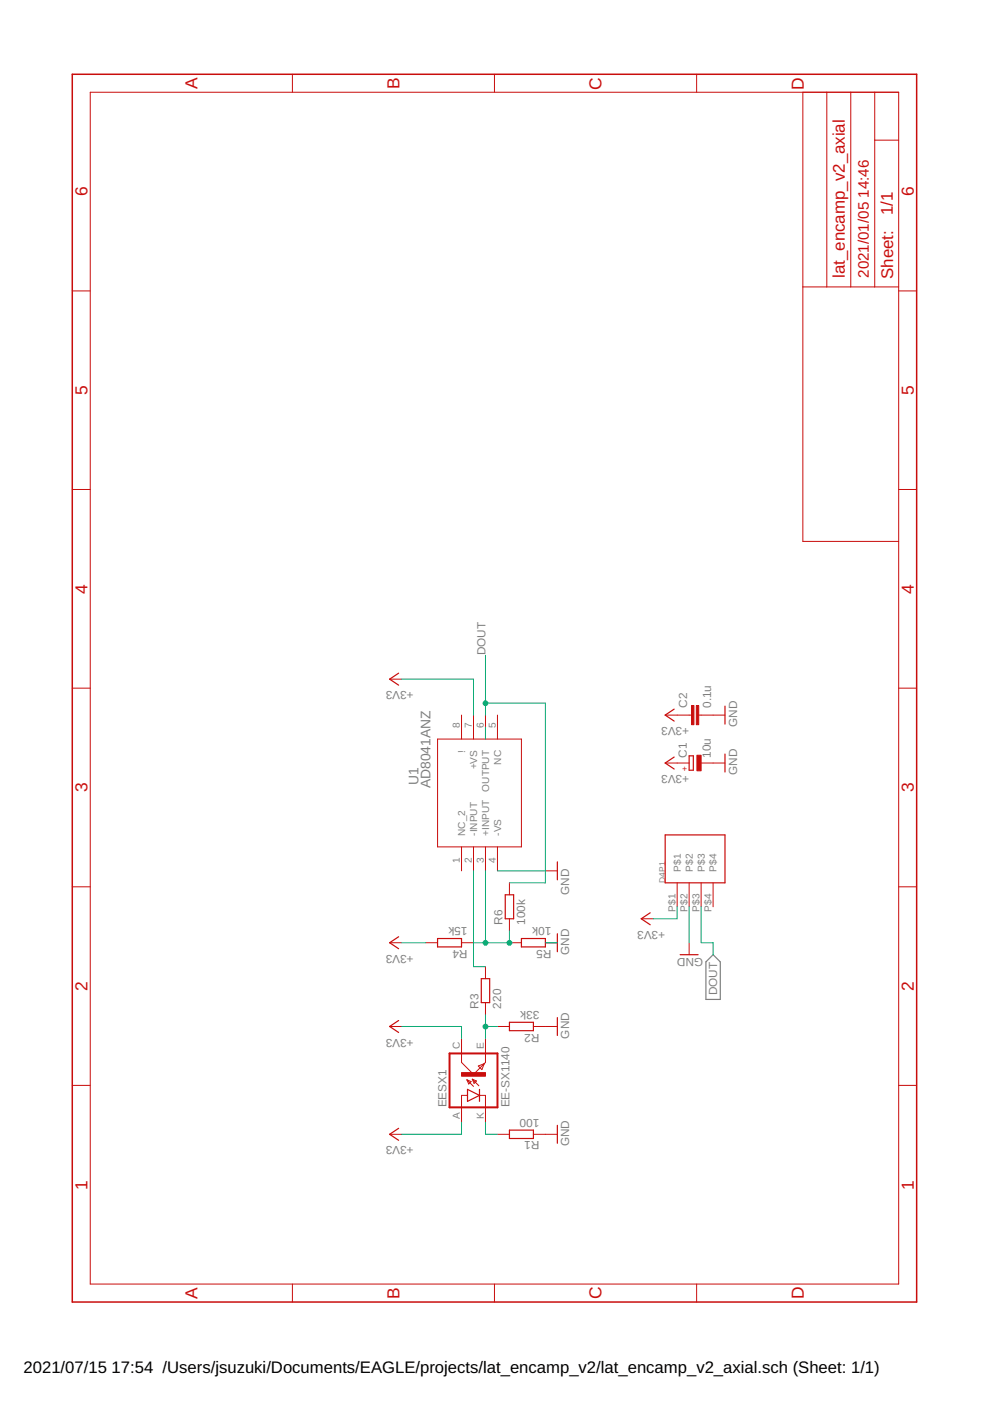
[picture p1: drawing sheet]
<svg xmlns="http://www.w3.org/2000/svg" width="210mm" height="297mm" viewBox="0 0 210 297" stroke-linecap="round" stroke-linejoin="round" font-family="sans-serif">
<path d="M151.2 202.4l1.5 1.5v8h-3v-8z" fill="none" stroke="#808080" stroke-width=".25"/>
<g fill="none" stroke="#c90d0c" stroke-width=".21">
<path d="M19.1 19.6h171.4v252.6h-171.4zM62 15.7v3.9M104.8 15.7v3.9M147.7 15.7v3.9M170.2 19.6v95.2h20.3M175.3 19.6v41.2M180.4 19.6v41.2M185.5 19.6v41.2M185.5 29.7h5M15.3 61.7h3.8M170.2 60.8h20.3M190.5 61.7h3.9"/>
<path d="M15.3 103.8h3.8M190.5 103.8h3.9M15.3 145.9h3.8M82.6 144h2.6M92.8 156.7h17.8v22.9h-17.8zM97.9 151.6v5.1M100.4 151.6v5.1M102.9 151.6v5.1M105.5 151.6v5.1M141 151.6h5.6M148.1 151.6h5.6M190.5 145.9h3.9"/>
<path d="M97.9 179.6v5M100.4 179.6v5M102.9 179.6v5M105.5 179.6v5M141 161.8h5.1M148.7 161.8h5M15.3 188h3.8M82.6 199.9h2.6M90.2 199.9h2.6M97.9 199.9h2.5M108 199.9h2.6M108 187.2v2.5"/>
<path d="M108 194.8v2.5M115.6 199.9h2.6M115.6 184.6h2.6M136 194.8h2.5M143.6 187.2v5.1M146.1 187.2v5.1M146.1 199.9v2.5M148.7 187.2v5.1M151.2 187.2v5.1M190.5 188h3.9M82.6 217.6h2.6M102.9 205v2.5"/>
<path d="M102.9 212.6v2.5M105.5 217.6h2.5M113.1 217.6h5.1M15.3 230.1h3.8M97.9 220.2v5.1l2.5 2.5 2.5-2.5v-5.1M99 228.9l.9 .4-.5 .5zM99 228.9l1.4 1.4M99.1 232.2h-1.2v5.8M100.1 228.8l1.4 1.4M100.1 228.8l.9 .4-.5 .5zM101.4 226l1.3-.5-.5 1.3zM101.7 232.2h1.2v5.8"/>
<path d="M190.5 230.1h3.9M82.6 240.5h2.6M105.5 240.5h2.5M113.1 240.5h5.1M62 272.2v3.9M104.8 272.2v3.9M147.7 272.2v3.9"/>
</g>
<g fill="none" stroke="#c90d0c" stroke-width=".25">
<path d="M84.5 142.7l-1.9 1.3 1.9 1.3M142.9 150.3l-1.9 1.3 1.9 1.3M153.7 149.7v3.8M153.7 159.9v3.8M141 177h12.7v10.2h-12.7zM142.9 160.5l-1.9 1.3 1.9 1.2M146.1 160.3h.9v3h-.9zM84.5 198.6l-1.9 1.3 1.9 1.2M92.8 199h5.1v1.8h-5.1zM107.1 189.7h1.8v5.1h-1.8zM110.6 199h5v1.8h-5zM118.2 182.7v3.8"/>
<path d="M118.2 198v3.8M137.9 193.5l-1.9 1.3 1.9 1.3M84.5 216.4l-1.9 1.2 1.9 1.3M102 207.5h1.8v5.1h-1.8zM108 216.7h5.1v1.8h-5.1zM118.2 215.8v3.7M144.2 202.4h3.8M84.5 239.2l-1.9 1.3 1.9 1.3M99.1 231l2.6 1.2-2.6 1.3zM101.7 231v2.5M108 239.6h5.1v1.8h-5.1zM118.2 238.6v3.8"/>
</g>
<path d="M95.3 223.4h10.2v11.4h-10.2z" fill="none" stroke="#c90d0c" stroke-width=".42"/>
<g fill="#c90d0c" stroke="#c90d0c" stroke-width=".21">
<path d="M97.9 227.4h5v.8h-5z"/>
<path d="M147.8 160.1h.9v3.3h-.9z"/>
<path d="M147.6 149.6h.5v4h-.5z"/>
<path d="M146.6 149.6h.5v4h-.5z"/>
</g>
<path d="M15.3 15.7h179.1v260.4h-179.1z" fill="none" stroke="#c90d0c" stroke-width=".32"/>
<g fill="none" stroke="#0dab76" stroke-width=".21">
<path d="M102.9 138.9v12.7M85.2 144h15.2v7.6M102.9 154.2v2.5M102.9 149.1h12.7v38.1h-7.6M85.2 199.9h5M100.4 184.6v20.4h2.5M102.9 184.6v15.3M105.5 184.6h10.1M108 197.3v2.6h-7.6M115.6 199.9h2.6M143.6 192.3v2.5h-5.1M146.1 192.3v7.6"/>
<path d="M148.7 192.3v7.6h2.5v2.5M85.2 217.6h12.7v2.6M102.9 215.1v5.1M102.9 217.6h2.6M97.9 238v2.5h-12.7M102.9 238v2.5h2.6"/>
</g>
<g fill="#0dab76" stroke="#0dab76" stroke-width=".21">
<circle cx="108" cy="199.9" r=".51"/>
<circle cx="102.9" cy="199.9" r=".51"/>
<circle cx="102.9" cy="217.7" r=".51"/>
<circle cx="102.9" cy="149.1" r=".51"/>
</g>
<g font-size="3.7" fill="#c90d0c">
<text x="41.9" y="18.9" transform="rotate(-90 41.9 18.9)">A</text>
<text x="84.7" y="18.9" transform="rotate(-90 84.7 18.9)">B</text>
<text x="127.6" y="19" transform="rotate(-90 127.6 19)">C</text>
<text x="170.4" y="19" transform="rotate(-90 170.4 19)">D</text>
<text x="18.5" y="41.6" transform="rotate(-90 18.5 41.6)">6</text>
<text x="193.7" y="41.6" transform="rotate(-90 193.7 41.6)">6</text>
<text x="18.5" y="83.7" transform="rotate(-90 18.5 83.7)">5</text>
<text x="193.7" y="83.7" transform="rotate(-90 193.7 83.7)">5</text>
<text x="18.5" y="125.9" transform="rotate(-90 18.5 125.9)">4</text>
<text x="193.7" y="125.9" transform="rotate(-90 193.7 125.9)">4</text>
<text x="18.5" y="168" transform="rotate(-90 18.5 168)">3</text>
<text x="193.7" y="168" transform="rotate(-90 193.7 168)">3</text>
<text x="18.5" y="210.1" transform="rotate(-90 18.5 210.1)">2</text>
<text x="193.7" y="210.1" transform="rotate(-90 193.7 210.1)">2</text>
<text x="18.5" y="252.2" transform="rotate(-90 18.5 252.2)">1</text>
<text x="193.7" y="252.2" transform="rotate(-90 193.7 252.2)">1</text>
<text x="41.9" y="275.4" transform="rotate(-90 41.9 275.4)">A</text>
<text x="84.7" y="275.4" transform="rotate(-90 84.7 275.4)">B</text>
<text x="127.6" y="275.5" transform="rotate(-90 127.6 275.5)">C</text>
<text x="170.4" y="275.5" transform="rotate(-90 170.4 275.5)">D</text>
</g>
<g font-size="3.6" fill="#c90d0c">
<text x="189.3" y="45.6" transform="rotate(-90 189.3 45.6)">1/1</text>
<text x="179.1" y="58.9" transform="rotate(-90 179.1 58.9)">lat_encamp_v2_axial</text>
<text x="189.4" y="59.2" transform="rotate(-90 189.4 59.2)">Sheet:</text>
</g>
<g font-size="3.5">
<text x="5" y="291">2021/07/15</text>
<text x="23.7" y="291">17:54 /Users/jsuzuki/Documents/EAGLE/projects/lat_encamp_v2/lat_encamp_v2_axial.sch (Sheet: 1/1)</text>
</g>
<g font-size="3.2" fill="#c90d0c">
<text x="184.2" y="41.9" transform="rotate(-90 184.2 41.9)">14:46</text>
<text x="184.2" y="58.9" transform="rotate(-90 184.2 58.9)">2021/01/05</text>
</g>
<g font-size="2.9" fill="#808080">
<text x="88.7" y="166.5" transform="rotate(-90 88.7 166.5)">U1</text>
<text x="91.3" y="167.1" transform="rotate(-90 91.3 167.1)">AD8041ANZ</text>
</g>
<g font-size="2.5" fill="#808080">
<text x="102.9" y="138.9" transform="rotate(-90 102.9 138.9)">DOUT</text>
<text x="87.7" y="146.5" transform="rotate(-180 87.7 146.5)">+3V3</text>
<text x="145.7" y="150.1" transform="rotate(-90 145.7 150.1)">C2</text>
<text x="146.1" y="154.2" transform="rotate(-180 146.1 154.2)">+3V3</text>
<text x="150.8" y="150.1" transform="rotate(-90 150.8 150.1)">0.1u</text>
<text x="156.3" y="154.2" transform="rotate(-90 156.3 154.2)">GND</text>
<text x="145.6" y="160.6" transform="rotate(-90 145.6 160.6)">C1</text>
<text x="150.7" y="160.6" transform="rotate(-90 150.7 160.6)">10u</text>
<text x="146.1" y="164.3" transform="rotate(-180 146.1 164.3)">+3V3</text>
<text x="156.3" y="164.3" transform="rotate(-90 156.3 164.3)">GND</text>
<text x="120.7" y="189.7" transform="rotate(-90 120.7 189.7)">GND</text>
<text x="99.1" y="196.6" transform="rotate(-180 99.1 196.6)">15k</text>
<text x="106.5" y="196.1" transform="rotate(-90 106.5 196.1)">R6</text>
<text x="111.3" y="196.1" transform="rotate(-90 111.3 196.1)">100k</text>
<text x="116.9" y="196.6" transform="rotate(-180 116.9 196.6)">10k</text>
<text x="141" y="197.3" transform="rotate(-180 141 197.3)">+3V3</text>
<text x="87.7" y="202.4" transform="rotate(-180 87.7 202.4)">+3V3</text>
<text x="99.1" y="201.4" transform="rotate(-180 99.1 201.4)">R4</text>
<text x="116.9" y="201.4" transform="rotate(-180 116.9 201.4)">R5</text>
<text x="120.7" y="202.4" transform="rotate(-90 120.7 202.4)">GND</text>
<text x="149.1" y="203.2" transform="rotate(-180 149.1 203.2)">GND</text>
<text x="101.4" y="213.8" transform="rotate(-90 101.4 213.8)">R3</text>
<text x="106.2" y="213.8" transform="rotate(-90 106.2 213.8)">220</text>
<text x="114.4" y="214.3" transform="rotate(-180 114.4 214.3)">33k</text>
<text x="152.1" y="211" transform="rotate(-90 152.1 211)">DOUT</text>
<text x="87.7" y="220.2" transform="rotate(-180 87.7 220.2)">+3V3</text>
<text x="114.4" y="219.1" transform="rotate(-180 114.4 219.1)">R2</text>
<text x="120.7" y="220.2" transform="rotate(-90 120.7 220.2)">GND</text>
<text x="94.7" y="234.8" transform="rotate(-90 94.7 234.8)">EESX1</text>
<text x="108" y="234.8" transform="rotate(-90 108 234.8)">EE-SX1140</text>
<text x="114.4" y="237.2" transform="rotate(-180 114.4 237.2)">100</text>
<text x="87.7" y="243" transform="rotate(-180 87.7 243)">+3V3</text>
<text x="114.4" y="242" transform="rotate(-180 114.4 242)">R1</text>
<text x="120.7" y="243" transform="rotate(-90 120.7 243)">GND</text>
</g>
<g font-size="2.1" fill="#808080">
<text x="97.5" y="154.4" transform="rotate(-90 97.5 154.4)">8</text>
<text x="100" y="154.4" transform="rotate(-90 100 154.4)">7</text>
<text x="102.6" y="154.4" transform="rotate(-90 102.6 154.4)">6</text>
<text x="105.1" y="154.4" transform="rotate(-90 105.1 154.4)">5</text>
<text x="98.6" y="159.6" transform="rotate(-90 98.6 159.6)">!</text>
<text x="101.2" y="163.1" transform="rotate(-90 101.2 163.1)">+VS</text>
<text x="103.7" y="167.8" transform="rotate(-90 103.7 167.8)">OUTPUT</text>
<text x="106.2" y="162.1" transform="rotate(-90 106.2 162.1)">NC</text>
<text x="98.6" y="177.2" transform="rotate(-90 98.6 177.2)">NC_2</text>
<text x="101.2" y="177.2" transform="rotate(-90 101.2 177.2)">-INPUT</text>
<text x="103.7" y="177.2" transform="rotate(-90 103.7 177.2)">+INPUT</text>
<text x="106.2" y="177.2" transform="rotate(-90 106.2 177.2)">-VS</text>
<text x="97.5" y="183.1" transform="rotate(-90 97.5 183.1)">1</text>
<text x="100" y="183.1" transform="rotate(-90 100 183.1)">2</text>
<text x="102.6" y="183.1" transform="rotate(-90 102.6 183.1)">3</text>
<text x="105.1" y="183.1" transform="rotate(-90 105.1 183.1)">4</text>
<text x="144.3" y="184.8" transform="rotate(-90 144.3 184.8)">P$1</text>
<text x="146.9" y="184.8" transform="rotate(-90 146.9 184.8)">P$2</text>
<text x="149.4" y="184.8" transform="rotate(-90 149.4 184.8)">P$3</text>
<text x="151.9" y="184.8" transform="rotate(-90 151.9 184.8)">P$4</text>
<text x="143.2" y="193.3" transform="rotate(-90 143.2 193.3)">P$1</text>
<text x="145.7" y="193.3" transform="rotate(-90 145.7 193.3)">P$2</text>
<text x="148.3" y="193.3" transform="rotate(-90 148.3 193.3)">P$3</text>
<text x="150.8" y="193.3" transform="rotate(-90 150.8 193.3)">P$4</text>
<text x="97.5" y="222.4" transform="rotate(-90 97.5 222.4)">C</text>
<text x="102.6" y="222.4" transform="rotate(-90 102.6 222.4)">E</text>
<text x="97.5" y="237.2" transform="rotate(-90 97.5 237.2)">A</text>
<text x="102.6" y="237.2" transform="rotate(-90 102.6 237.2)">K</text>
</g>
<text font-size="1.8" fill="#c90d0c" x="145.7" y="162.4" transform="rotate(-180 145.7 162.4)">+</text>
<text font-size="1.8" fill="#808080" x="141" y="187.2" transform="rotate(-90 141 187.2)">D4P1</text>
</svg>
